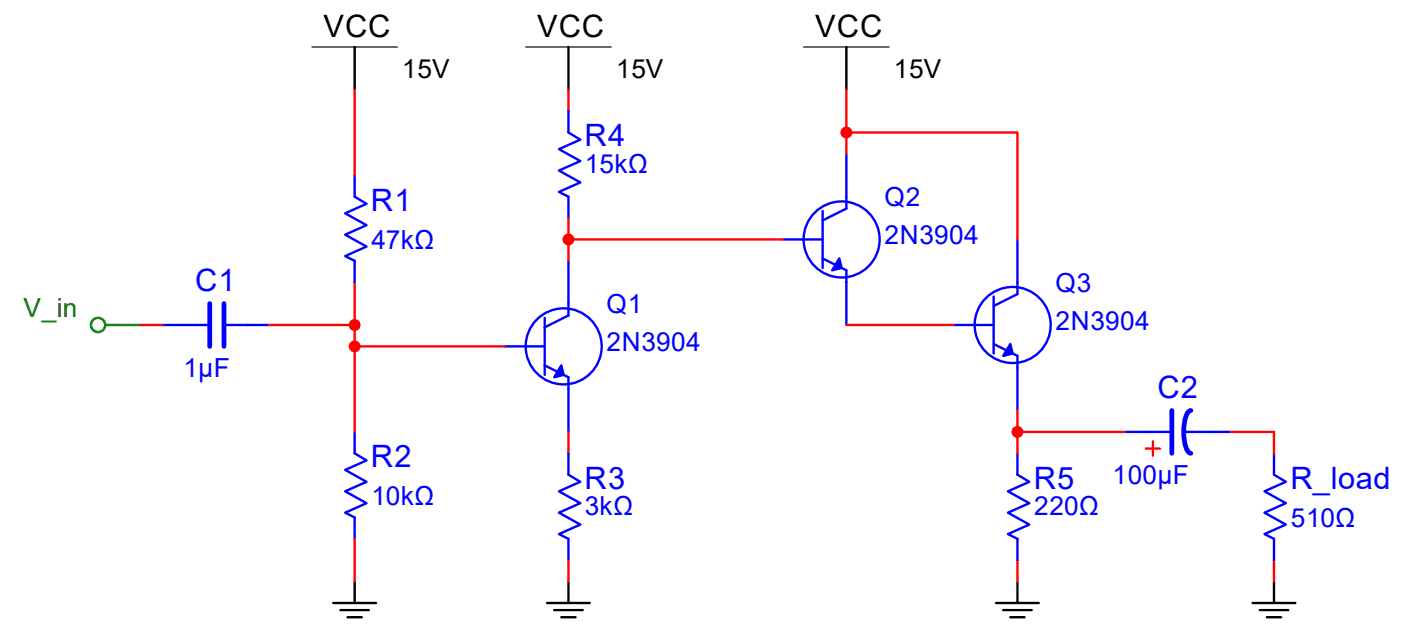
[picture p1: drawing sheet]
<svg xmlns="http://www.w3.org/2000/svg" width="156mm" height="71mm" viewBox="0 0 156 71" stroke-linecap="round" stroke-linejoin="round" font-family="sans-serif">
<path d="M39.5 50.5l1.3 .8-2.4 1 2.4 1.4-2.4 1 2.4 1.3-2.4 1.1 1.1 .5" fill="none" stroke="#00f" stroke-width=".26"/>
<path d="M39.5 57.6v2.4" fill="none" stroke="#00f" stroke-width=".26"/>
<path d="M22.8 36.2h.6M24.9 36.2h2.7M39.5 48.1v2.4" fill="none" stroke="#00f" stroke-width=".26"/>
<path d="M23.4 33.8v4.8M24.9 33.8v4.8" fill="none" stroke="#00f" stroke-width=".53"/>
<path d="M27.6 36.2h2.4" fill="none" stroke="#00f" stroke-width=".26"/>
<g fill="none" stroke="#00f" stroke-width=".26">
<path d="M18.1 36.2h4.7M58.5 38.6h2.2M60.7 35.4v6.3M63.3 33.8v1.3l-2.6 1.4M60.7 40.7l2.6 1.3v1.3"/>
<circle cx="62.8" cy="38.6" r="4.2"/>
</g>
<path d="M62.5 40.7l.3 1-1.1 .3z" fill="#00f" stroke="#00f" stroke-width=".26"/>
<path d="M63.3 29v4.8" fill="none" stroke="#00f" stroke-width=".26"/>
<path d="M56.2 38.6h2.3" fill="none" stroke="#00f" stroke-width=".26"/>
<g fill="none" stroke="#00f" stroke-width=".26">
<path d="M89.5 26.7h2.1M91.6 23.5v6.3M91.6 28.8l2.7 1.3v1.3M94.3 21.9v1.3l-2.7 1.3M63.3 43.3v4.8"/>
<circle cx="93.7" cy="26.7" r="4.2"/>
</g>
<path d="M93.5 28.8l.2 1-1 .3z" fill="#00f" stroke="#00f" stroke-width=".26"/>
<path d="M94.3 17.1v4.8" fill="none" stroke="#00f" stroke-width=".26"/>
<path d="M87.1 26.7h2.4" fill="none" stroke="#00f" stroke-width=".26"/>
<path d="M39.5 21.9l1.3 .8-2.4 1.1 2.4 1.3-2.4 1 2.4 1.4-2.4 1 1.1 .5M94.3 31.4v4.8" fill="none" stroke="#00f" stroke-width=".26"/>
<g fill="none" stroke="#000" stroke-width=".26">
<path d="M63.3 5.2v4.8M94.3 5.2v4.8M37.1 67.1h4.8M37.9 67.9h3.2M38.7 68.7h1.6M39.5 64.8v2.3M60.9 67.1h4.8M61.7 67.9h3.2M62.5 68.7h1.6M63.3 64.8v2.3M110.9 67.1h4.8M111.7 67.9h3.2"/>
<path d="M112.5 68.7h1.6M113.3 64.8v2.3M139.5 67.1h4.8M140.3 67.9h3.2M141.1 68.7h1.6M141.9 64.8v2.3"/>
</g>
<path d="M58.5 5.2h9.6M89.5 5.2h9.5" fill="none" stroke="#000" stroke-width=".13"/>
<path d="M63.3 10v2.4M30 36.2h9.5M39.5 31.4v16.7M63.3 48.1v2.4M39.5 60v4.8M113.3 62.4v2.4M141.9 62.4v2.4" fill="none" stroke="#f00" stroke-width=".26"/>
<g fill="#f00" stroke="#f00" stroke-width=".26">
<circle cx="39.5" cy="36.2" r=".53"/>
<circle cx="39.5" cy="38.6" r=".53"/>
</g>
<path d="M39.5 29v2.4" fill="none" stroke="#00f" stroke-width=".26"/>
<path d="M39.5 19.5v2.4M63.3 52.9l1.3 .8-2.3 1 2.3 1.3-2.3 1.1 2.3 1.3-2.3 1.1 1 .5" fill="none" stroke="#00f" stroke-width=".26"/>
<path d="M63.3 60v2.4" fill="none" stroke="#00f" stroke-width=".26"/>
<path d="M63.3 14.8l1.3 .8-2.3 1 2.3 1.3-2.3 1.1 2.3 1.3-2.3 1.1 1 .5M63.3 50.5v2.4" fill="none" stroke="#00f" stroke-width=".26"/>
<path d="M63.3 21.9v2.4" fill="none" stroke="#00f" stroke-width=".26"/>
<path d="M63.3 12.4v2.4M141.9 52.9l1.3 .8-2.4 1 2.4 1.3-2.4 1.1 2.4 1.3-2.4 1.1 1.1 .5" fill="none" stroke="#00f" stroke-width=".26"/>
<path d="M141.9 60v2.4" fill="none" stroke="#00f" stroke-width=".26"/>
<path d="M113.3 52.9l1.3 .8-2.3 1 2.3 1.3-2.3 1.1 2.3 1.3-2.3 1.1 1 .5M141.9 50.5v2.4" fill="none" stroke="#00f" stroke-width=".26"/>
<path d="M113.3 60v2.4" fill="none" stroke="#00f" stroke-width=".26"/>
<path d="M113.3 50.5v2.4M127.6 48.1h2.9M131.8 48.1h2.9" fill="none" stroke="#00f" stroke-width=".26"/>
<path d="M130.5 45.7v4.8M132.6 45.7a1.27 1.27 0 0 0-.7 1.2 5.6 5.6 0 0 0 .3 3.3l.2 .2 .2 .1" fill="none" stroke="#00f" stroke-width=".53"/>
<path d="M127.6 49.9h1.6M128.4 49.2v1.5" fill="none" stroke="#f00" stroke-width=".26"/>
<path d="M134.7 48.1h2.4" fill="none" stroke="#00f" stroke-width=".26"/>
<g fill="none" stroke="#00f" stroke-width=".26">
<path d="M108.6 36.2h2.1M110.7 33v6.4M110.7 38.3l2.6 1.3v1.4M113.3 31.4v1.3l-2.6 1.4M125.2 48.1h2.4"/>
<circle cx="112.8" cy="36.2" r="4.2"/>
</g>
<path d="M63.3 62.4v2.4" fill="none" stroke="#f00" stroke-width=".26"/>
<path d="M112.5 38.3l.3 1.1-1.1 .2z" fill="#00f" stroke="#00f" stroke-width=".26"/>
<path d="M113.3 26.7v4.7" fill="none" stroke="#00f" stroke-width=".26"/>
<path d="M106.2 36.2h2.4" fill="none" stroke="#00f" stroke-width=".26"/>
<path d="M113.3 41v4.7" fill="none" stroke="#00f" stroke-width=".26"/>
<path d="M39.5 10v9.5M94.3 14.8h19v11.9M94.3 10v7.1M39.5 38.6h16.7M63.3 24.3v4.7M63.3 26.7h23.8M94.3 36.2h11.9M113.3 48.1h11.9M113.3 45.7v4.8M137.1 48.1h4.8v2.4" fill="none" stroke="#f00" stroke-width=".26"/>
<g fill="#f00" stroke="#f00" stroke-width=".26">
<circle cx="94.3" cy="14.8" r=".53"/>
<circle cx="63.3" cy="26.7" r=".53"/>
<circle cx="113.3" cy="48.1" r=".53"/>
</g>
<path d="M34.7 5.2h9.6" fill="none" stroke="#000" stroke-width=".13"/>
<path d="M39.5 5.2v4.8" fill="none" stroke="#000" stroke-width=".26"/>
<g fill="none" stroke="#008000" stroke-width=".26">
<path d="M11.7 36.2h1.6"/>
<circle cx="10.9" cy="36.2" r=".79"/>
</g>
<path d="M13.3 36.2h2.4" fill="none" stroke="#008000" stroke-width=".26"/>
<path d="M15.7 36.2h2.4" fill="none" stroke="#f00" stroke-width=".26"/>
<g font-size="3.4">
<text x="36" y="4.2">VCC</text>
<text x="59.8" y="4.2">VCC</text>
<text x="90.8" y="4.2">VCC</text>
</g>
<g font-size="3.4" fill="#00f">
<text x="65.1" y="16.3">R4</text>
<text x="41.3" y="23.5">R1</text>
<text x="21.7" y="32.4">C1</text>
<text x="128.9" y="44.4">C2</text>
<text x="41.3" y="52">R2</text>
<text x="65.1" y="54.4">R3</text>
<text x="115.1" y="54.4">R5</text>
<text x="143.7" y="54.4">R_load</text>
</g>
<g font-size="2.9">
<text x="44.8" y="8.6">15V</text>
<text x="68.6" y="8.6">15V</text>
<text x="99.6" y="8.6">15V</text>
</g>
<g font-size="2.9" fill="#00f">
<text x="65.2" y="19.2">15kΩ</text>
<text x="98.5" y="22.9">Q2</text>
<text x="41.4" y="27.7">47kΩ</text>
<text x="98.5" y="27.2">2N3904</text>
<text x="67.6" y="34.8">Q1</text>
<text x="117.6" y="32.5">Q3</text>
<text x="20.4" y="42">1µF</text>
<text x="67.6" y="39.1">2N3904</text>
<text x="117.6" y="36.7">2N3904</text>
<text x="123.9" y="53.9">100µF</text>
<text x="41.4" y="56.3">10kΩ</text>
<text x="65.2" y="57.3">3kΩ</text>
<text x="115.2" y="57.3">220Ω</text>
<text x="143.8" y="58.7">510Ω</text>
</g>
<text font-size="2.9" fill="#008000" x="2.6" y="35.4">V_in</text>
</svg>
